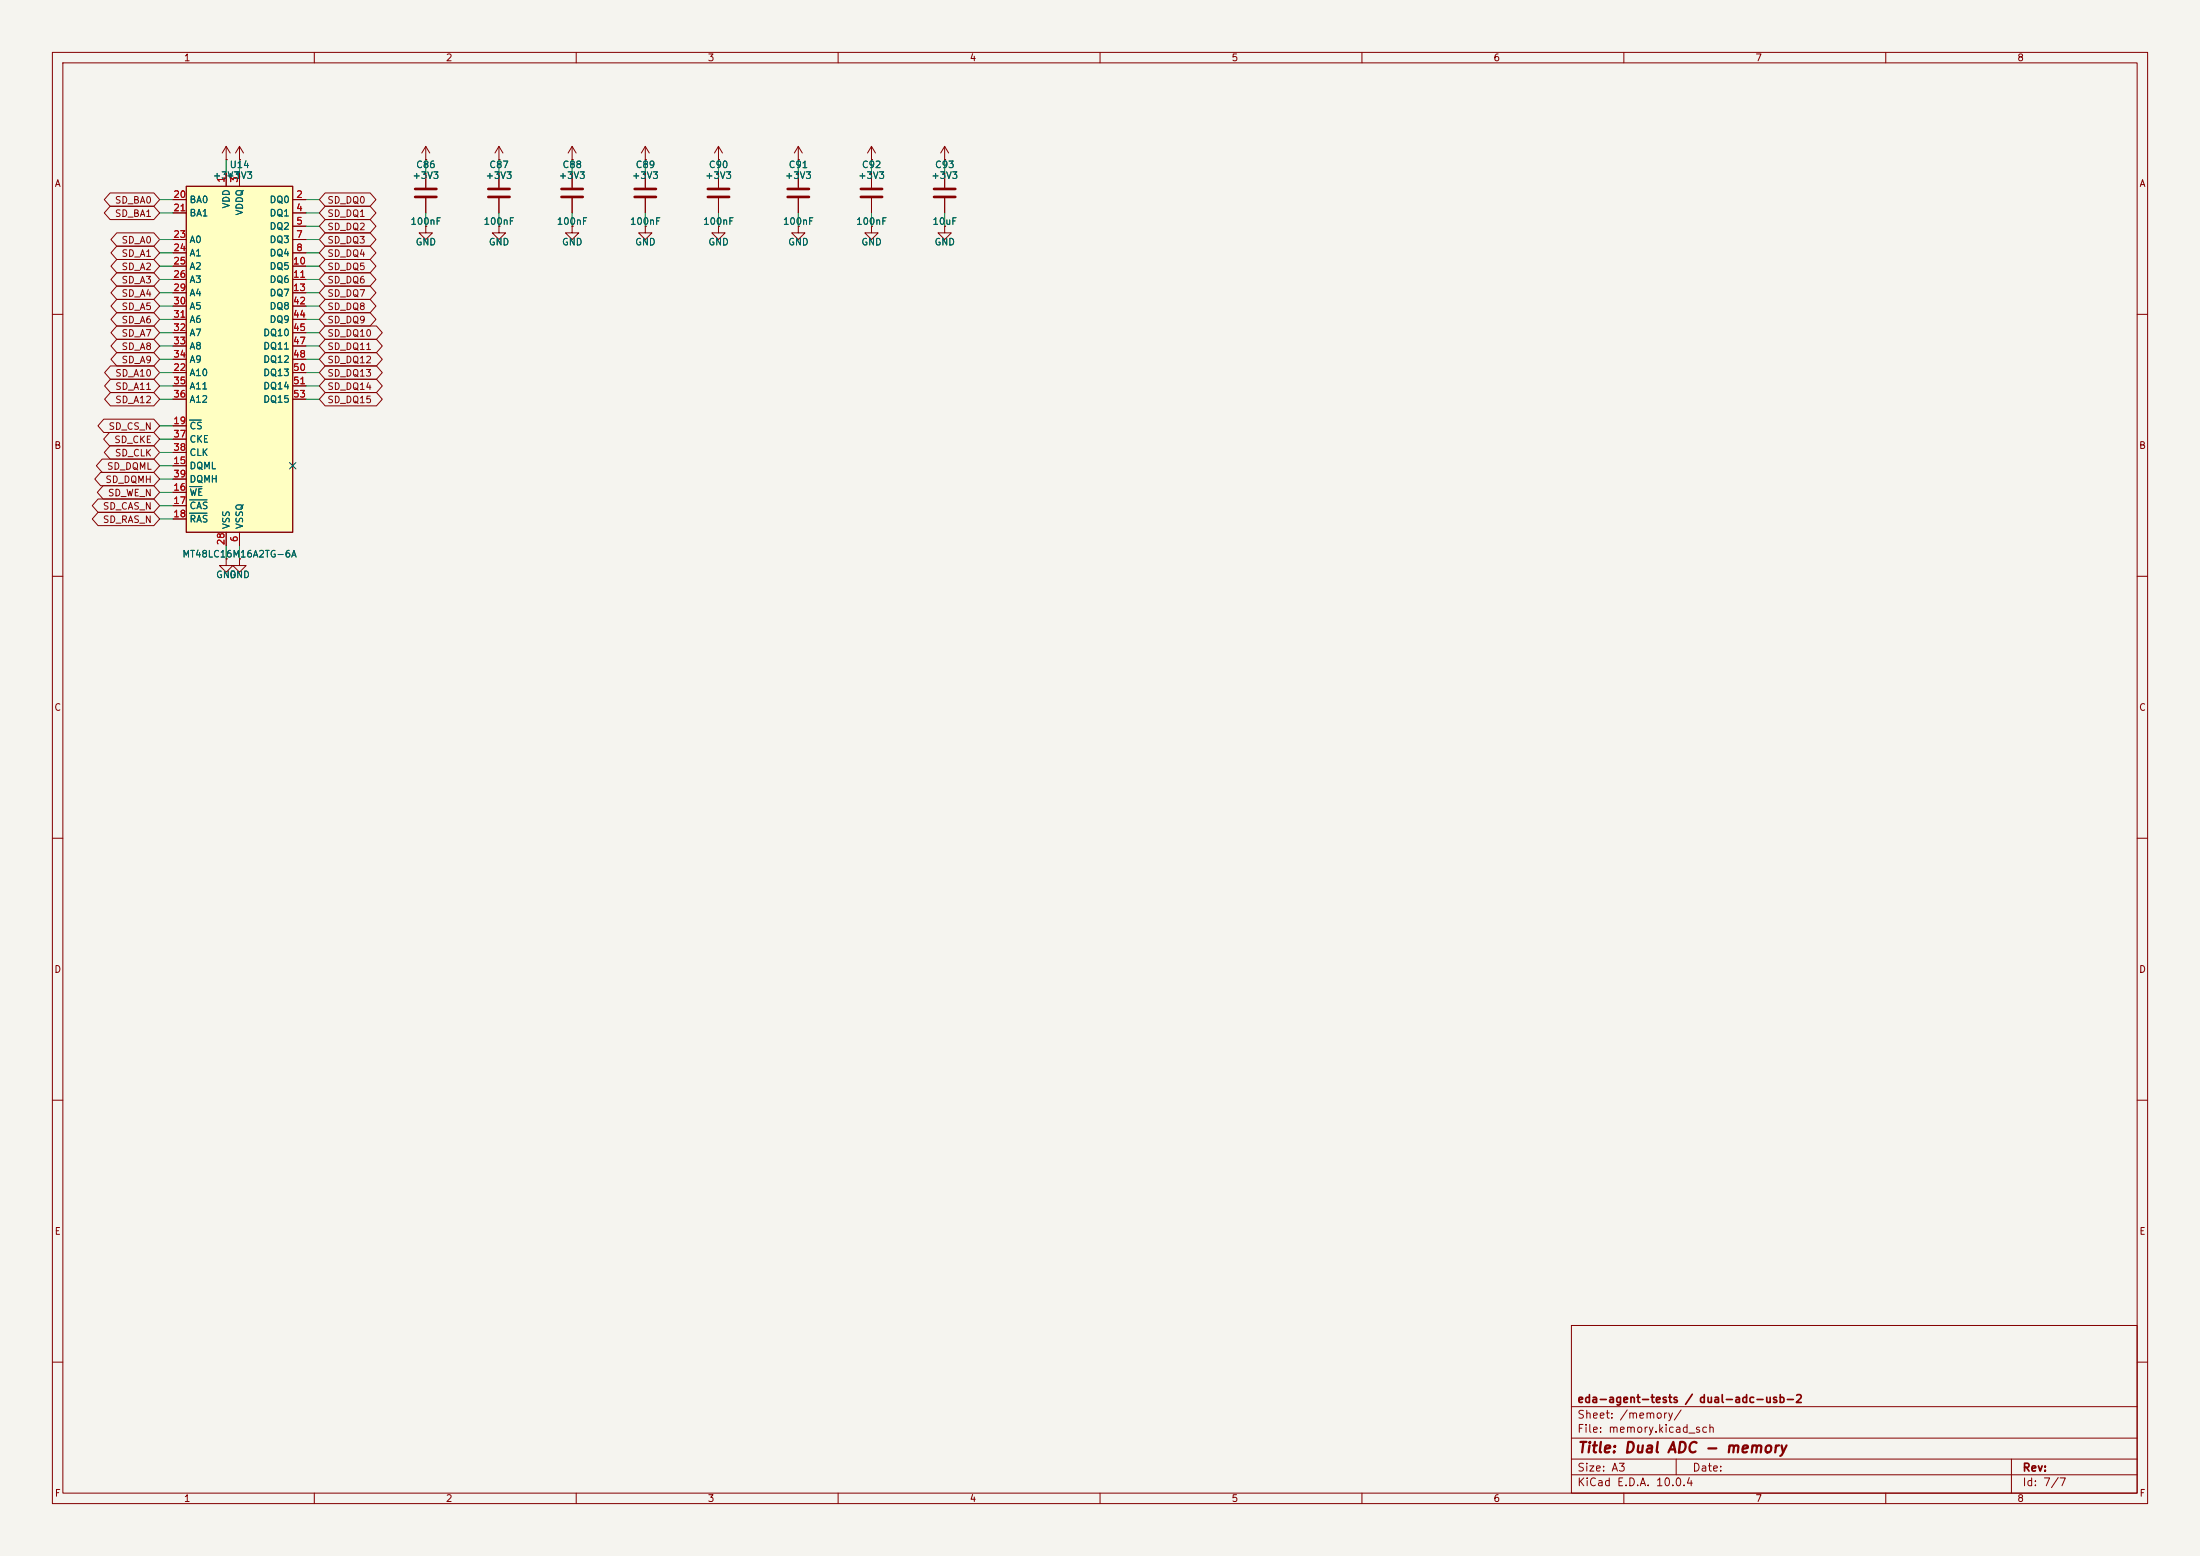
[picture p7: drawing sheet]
(kicad_sch
 (version 20250114)
 (generator "eeschema")
 (generator_version "9.0")
 (paper "A3")
 (title_block (title "Dual ADC - memory") (company "eda-agent-tests / dual-adc-usb-2"))
 (lib_symbols
  (symbol "Device:C"
   (pin_numbers (hide yes))
   (pin_names
    (offset 0.254)) (exclude_from_sim no) (in_bom yes) (on_board yes)
   (in_pos_files yes)
   (duplicate_pin_numbers_are_jumpers no)
   (property "Reference" "C" (at 0.635 2.54 0) (show_name no) (do_not_autoplace no) (effects (font (size 1.27 1.27)) (justify left)))
   (property "Value" "C" (at 0.635 -2.54 0) (show_name no) (do_not_autoplace no) (effects (font (size 1.27 1.27)) (justify left)))
   (property "Footprint" "" (at 0.9652 -3.81 0) (show_name no) (do_not_autoplace no) (hide yes) (effects (font (size 1.27 1.27))))
   (property "Datasheet" "" (at 0 0 0) (show_name no) (do_not_autoplace no) (hide yes) (effects (font (size 1.27 1.27))))
   (property "Description" "Unpolarized capacitor" (at 0 0 0) (show_name no) (do_not_autoplace no) (hide yes) (effects (font (size 1.27 1.27))))
   (symbol "C_0_1"
    (polyline (pts (xy -2.032 0.762) (xy 2.032 0.762)) (stroke (width 0.508) (type default)) (fill (type none)))
    (polyline (pts (xy -2.032 -0.762) (xy 2.032 -0.762)) (stroke (width 0.508) (type default)) (fill (type none))))
   (symbol "C_1_1"
    (pin passive line (at 0 3.81 270) (length 2.794) (name "" (effects (font (size 1.27 1.27)))) (number "1" (effects (font (size 1.27 1.27)))))
    (pin passive line (at 0 -3.81 90) (length 2.794) (name "" (effects (font (size 1.27 1.27)))) (number "2" (effects (font (size 1.27 1.27))))))
   (embedded_fonts no))
  (symbol "Memory_RAM:MT48LC16M16A2TG" (exclude_from_sim no) (in_bom yes) (on_board yes)
   (in_pos_files yes)
   (duplicate_pin_numbers_are_jumpers no)
   (property "Reference" "U" (at -8.89 34.29 0) (show_name no) (do_not_autoplace no) (effects (font (size 1.27 1.27))))
   (property "Value" "MT48LC16M16A2TG" (at 8.89 34.29 0) (show_name no) (do_not_autoplace no) (effects (font (size 1.27 1.27))))
   (property "Footprint" "Package_SO:TSOP-II-54_22.2x10.16mm_P0.8mm" (at 0 -35.56 0) (show_name no) (do_not_autoplace no) (hide yes) (effects (font (size 1.27 1.27)
    (italic yes))))
   (property "Datasheet" "https://www.micron.com/-/media/client/global/documents/products/data-sheet/dram/256mb_sdr.pdf" (at 0 -6.35 0) (show_name no) (do_not_autoplace no) (hide yes) (effects (font (size 1.27 1.27))))
   (property "Description" "256M – (16M x 16 bit) Synchronous DRAM (SDRAM), TSOP-II-54" (at 0 0 0) (show_name no) (do_not_autoplace no) (hide yes) (effects (font (size 1.27 1.27))))
   (symbol "MT48LC16M16A2TG_0_1"
    (rectangle (start -10.16 33.02) (end 10.16 -33.02) (stroke (width 0.254) (type default)) (fill (type background))))
   (symbol "MT48LC16M16A2TG_1_1"
    (pin power_in line (at -2.54 35.56 270) (length 2.54) (name "VDD" (effects (font (size 1.27 1.27)))) (number "1" (effects (font (size 1.27 1.27)))))
    (pin bidirectional line (at 12.7 30.48 180) (length 2.54) (name "DQ0" (effects (font (size 1.27 1.27)))) (number "2" (effects (font (size 1.27 1.27)))))
    (pin power_in line (at 0 35.56 270) (length 2.54) (name "VDDQ" (effects (font (size 1.27 1.27)))) (number "3" (effects (font (size 1.27 1.27)))))
    (pin bidirectional line (at 12.7 27.94 180) (length 2.54) (name "DQ1" (effects (font (size 1.27 1.27)))) (number "4" (effects (font (size 1.27 1.27)))))
    (pin bidirectional line (at 12.7 25.4 180) (length 2.54) (name "DQ2" (effects (font (size 1.27 1.27)))) (number "5" (effects (font (size 1.27 1.27)))))
    (pin power_in line (at 0 -35.56 90) (length 2.54) (name "VSSQ" (effects (font (size 1.27 1.27)))) (number "6" (effects (font (size 1.27 1.27)))))
    (pin bidirectional line (at 12.7 22.86 180) (length 2.54) (name "DQ3" (effects (font (size 1.27 1.27)))) (number "7" (effects (font (size 1.27 1.27)))))
    (pin bidirectional line (at 12.7 20.32 180) (length 2.54) (name "DQ4" (effects (font (size 1.27 1.27)))) (number "8" (effects (font (size 1.27 1.27)))))
    (pin passive line (at 0 35.56 270) (length 2.54) (hide yes) (name "VDDQ" (effects (font (size 1.27 1.27)))) (number "9" (effects (font (size 1.27 1.27)))))
    (pin bidirectional line (at 12.7 17.78 180) (length 2.54) (name "DQ5" (effects (font (size 1.27 1.27)))) (number "10" (effects (font (size 1.27 1.27)))))
    (pin bidirectional line (at 12.7 15.24 180) (length 2.54) (name "DQ6" (effects (font (size 1.27 1.27)))) (number "11" (effects (font (size 1.27 1.27)))))
    (pin passive line (at 0 -35.56 90) (length 2.54) (hide yes) (name "VSSQ" (effects (font (size 1.27 1.27)))) (number "12" (effects (font (size 1.27 1.27)))))
    (pin bidirectional line (at 12.7 12.7 180) (length 2.54) (name "DQ7" (effects (font (size 1.27 1.27)))) (number "13" (effects (font (size 1.27 1.27)))))
    (pin passive line (at -2.54 35.56 270) (length 2.54) (hide yes) (name "VDD" (effects (font (size 1.27 1.27)))) (number "14" (effects (font (size 1.27 1.27)))))
    (pin input line (at -12.7 -20.32 0) (length 2.54) (name "DQML" (effects (font (size 1.27 1.27)))) (number "15" (effects (font (size 1.27 1.27)))))
    (pin input line (at -12.7 -25.4 0) (length 2.54) (name "~{WE}" (effects (font (size 1.27 1.27)))) (number "16" (effects (font (size 1.27 1.27)))))
    (pin input line (at -12.7 -27.94 0) (length 2.54) (name "~{CAS}" (effects (font (size 1.27 1.27)))) (number "17" (effects (font (size 1.27 1.27)))))
    (pin input line (at -12.7 -30.48 0) (length 2.54) (name "~{RAS}" (effects (font (size 1.27 1.27)))) (number "18" (effects (font (size 1.27 1.27)))))
    (pin input line (at -12.7 -12.7 0) (length 2.54) (name "~{CS}" (effects (font (size 1.27 1.27)))) (number "19" (effects (font (size 1.27 1.27)))))
    (pin input line (at -12.7 30.48 0) (length 2.54) (name "BA0" (effects (font (size 1.27 1.27)))) (number "20" (effects (font (size 1.27 1.27)))))
    (pin input line (at -12.7 27.94 0) (length 2.54) (name "BA1" (effects (font (size 1.27 1.27)))) (number "21" (effects (font (size 1.27 1.27)))))
    (pin input line (at -12.7 -2.54 0) (length 2.54) (name "A10" (effects (font (size 1.27 1.27)))) (number "22" (effects (font (size 1.27 1.27)))))
    (pin input line (at -12.7 22.86 0) (length 2.54) (name "A0" (effects (font (size 1.27 1.27)))) (number "23" (effects (font (size 1.27 1.27)))))
    (pin input line (at -12.7 20.32 0) (length 2.54) (name "A1" (effects (font (size 1.27 1.27)))) (number "24" (effects (font (size 1.27 1.27)))))
    (pin input line (at -12.7 17.78 0) (length 2.54) (name "A2" (effects (font (size 1.27 1.27)))) (number "25" (effects (font (size 1.27 1.27)))))
    (pin input line (at -12.7 15.24 0) (length 2.54) (name "A3" (effects (font (size 1.27 1.27)))) (number "26" (effects (font (size 1.27 1.27)))))
    (pin passive line (at -2.54 35.56 270) (length 2.54) (hide yes) (name "VDD" (effects (font (size 1.27 1.27)))) (number "27" (effects (font (size 1.27 1.27)))))
    (pin power_in line (at -2.54 -35.56 90) (length 2.54) (name "VSS" (effects (font (size 1.27 1.27)))) (number "28" (effects (font (size 1.27 1.27)))))
    (pin input line (at -12.7 12.7 0) (length 2.54) (name "A4" (effects (font (size 1.27 1.27)))) (number "29" (effects (font (size 1.27 1.27)))))
    (pin input line (at -12.7 10.16 0) (length 2.54) (name "A5" (effects (font (size 1.27 1.27)))) (number "30" (effects (font (size 1.27 1.27)))))
    (pin input line (at -12.7 7.62 0) (length 2.54) (name "A6" (effects (font (size 1.27 1.27)))) (number "31" (effects (font (size 1.27 1.27)))))
    (pin input line (at -12.7 5.08 0) (length 2.54) (name "A7" (effects (font (size 1.27 1.27)))) (number "32" (effects (font (size 1.27 1.27)))))
    (pin input line (at -12.7 2.54 0) (length 2.54) (name "A8" (effects (font (size 1.27 1.27)))) (number "33" (effects (font (size 1.27 1.27)))))
    (pin input line (at -12.7 0 0) (length 2.54) (name "A9" (effects (font (size 1.27 1.27)))) (number "34" (effects (font (size 1.27 1.27)))))
    (pin input line (at -12.7 -5.08 0) (length 2.54) (name "A11" (effects (font (size 1.27 1.27)))) (number "35" (effects (font (size 1.27 1.27)))))
    (pin input line (at -12.7 -7.62 0) (length 2.54) (name "A12" (effects (font (size 1.27 1.27)))) (number "36" (effects (font (size 1.27 1.27)))))
    (pin input line (at -12.7 -15.24 0) (length 2.54) (name "CKE" (effects (font (size 1.27 1.27)))) (number "37" (effects (font (size 1.27 1.27)))))
    (pin input line (at -12.7 -17.78 0) (length 2.54) (name "CLK" (effects (font (size 1.27 1.27)))) (number "38" (effects (font (size 1.27 1.27)))))
    (pin input line (at -12.7 -22.86 0) (length 2.54) (name "DQMH" (effects (font (size 1.27 1.27)))) (number "39" (effects (font (size 1.27 1.27)))))
    (pin no_connect line (at 10.16 -20.32 180) (length 2.54) (hide yes) (name "NC" (effects (font (size 1.27 1.27)))) (number "40" (effects (font (size 1.27 1.27)))))
    (pin passive line (at -2.54 -35.56 90) (length 2.54) (hide yes) (name "VSS" (effects (font (size 1.27 1.27)))) (number "41" (effects (font (size 1.27 1.27)))))
    (pin bidirectional line (at 12.7 10.16 180) (length 2.54) (name "DQ8" (effects (font (size 1.27 1.27)))) (number "42" (effects (font (size 1.27 1.27)))))
    (pin passive line (at 0 35.56 270) (length 2.54) (hide yes) (name "VDDQ" (effects (font (size 1.27 1.27)))) (number "43" (effects (font (size 1.27 1.27)))))
    (pin bidirectional line (at 12.7 7.62 180) (length 2.54) (name "DQ9" (effects (font (size 1.27 1.27)))) (number "44" (effects (font (size 1.27 1.27)))))
    (pin bidirectional line (at 12.7 5.08 180) (length 2.54) (name "DQ10" (effects (font (size 1.27 1.27)))) (number "45" (effects (font (size 1.27 1.27)))))
    (pin passive line (at 0 -35.56 90) (length 2.54) (hide yes) (name "VSSQ" (effects (font (size 1.27 1.27)))) (number "46" (effects (font (size 1.27 1.27)))))
    (pin bidirectional line (at 12.7 2.54 180) (length 2.54) (name "DQ11" (effects (font (size 1.27 1.27)))) (number "47" (effects (font (size 1.27 1.27)))))
    (pin bidirectional line (at 12.7 0 180) (length 2.54) (name "DQ12" (effects (font (size 1.27 1.27)))) (number "48" (effects (font (size 1.27 1.27)))))
    (pin passive line (at 0 35.56 270) (length 2.54) (hide yes) (name "VDDQ" (effects (font (size 1.27 1.27)))) (number "49" (effects (font (size 1.27 1.27)))))
    (pin bidirectional line (at 12.7 -2.54 180) (length 2.54) (name "DQ13" (effects (font (size 1.27 1.27)))) (number "50" (effects (font (size 1.27 1.27)))))
    (pin bidirectional line (at 12.7 -5.08 180) (length 2.54) (name "DQ14" (effects (font (size 1.27 1.27)))) (number "51" (effects (font (size 1.27 1.27)))))
    (pin passive line (at 0 -35.56 90) (length 2.54) (hide yes) (name "VSSQ" (effects (font (size 1.27 1.27)))) (number "52" (effects (font (size 1.27 1.27)))))
    (pin bidirectional line (at 12.7 -7.62 180) (length 2.54) (name "DQ15" (effects (font (size 1.27 1.27)))) (number "53" (effects (font (size 1.27 1.27)))))
    (pin passive line (at -2.54 -35.56 90) (length 2.54) (hide yes) (name "VSS" (effects (font (size 1.27 1.27)))) (number "54" (effects (font (size 1.27 1.27))))))
   (embedded_fonts no))
  (symbol "power:GND"
   (power global)
   (pin_numbers (hide yes))
   (pin_names
    (offset 0) (hide yes)) (exclude_from_sim no) (in_bom yes) (on_board yes)
   (in_pos_files yes)
   (duplicate_pin_numbers_are_jumpers no)
   (property "Reference" "#PWR" (at 0 -6.35 0) (show_name no) (do_not_autoplace no) (hide yes) (effects (font (size 1.27 1.27))))
   (property "Value" "GND" (at 0 -3.81 0) (show_name no) (do_not_autoplace no) (effects (font (size 1.27 1.27))))
   (property "Footprint" "" (at 0 0 0) (show_name no) (do_not_autoplace no) (hide yes) (effects (font (size 1.27 1.27))))
   (property "Datasheet" "" (at 0 0 0) (show_name no) (do_not_autoplace no) (hide yes) (effects (font (size 1.27 1.27))))
   (property "Description" "Power symbol creates a global label with name \"GND\" , ground" (at 0 0 0) (show_name no) (do_not_autoplace no) (hide yes) (effects (font (size 1.27 1.27))))
   (symbol "GND_0_1"
    (polyline (pts (xy 0 0) (xy 0 -1.27) (xy 1.27 -1.27) (xy 0 -2.54) (xy -1.27 -1.27) (xy 0 -1.27)) (stroke (width 0) (type default)) (fill (type none))))
   (symbol "GND_1_1"
    (pin power_in line (at 0 0 270) (length 0) (name "" (effects (font (size 1.27 1.27)))) (number "1" (effects (font (size 1.27 1.27))))))
   (embedded_fonts no))
  (symbol "power:VCC"
   (power global)
   (pin_numbers (hide yes))
   (pin_names
    (offset 0) (hide yes)) (exclude_from_sim no) (in_bom yes) (on_board yes)
   (in_pos_files yes)
   (duplicate_pin_numbers_are_jumpers no)
   (property "Reference" "#PWR" (at 0 -3.81 0) (show_name no) (do_not_autoplace no) (hide yes) (effects (font (size 1.27 1.27))))
   (property "Value" "VCC" (at 0 3.556 0) (show_name no) (do_not_autoplace no) (effects (font (size 1.27 1.27))))
   (property "Footprint" "" (at 0 0 0) (show_name no) (do_not_autoplace no) (hide yes) (effects (font (size 1.27 1.27))))
   (property "Datasheet" "" (at 0 0 0) (show_name no) (do_not_autoplace no) (hide yes) (effects (font (size 1.27 1.27))))
   (property "Description" "Power symbol creates a global label with name \"VCC\"" (at 0 0 0) (show_name no) (do_not_autoplace no) (hide yes) (effects (font (size 1.27 1.27))))
   (symbol "VCC_0_1"
    (polyline (pts (xy -0.762 1.27) (xy 0 2.54)) (stroke (width 0) (type default)) (fill (type none)))
    (polyline (pts (xy 0 2.54) (xy 0.762 1.27)) (stroke (width 0) (type default)) (fill (type none)))
    (polyline (pts (xy 0 0) (xy 0 2.54)) (stroke (width 0) (type default)) (fill (type none))))
   (symbol "VCC_1_1"
    (pin power_in line (at 0 0 90) (length 0) (name "" (effects (font (size 1.27 1.27)))) (number "1" (effects (font (size 1.27 1.27))))))
   (embedded_fonts no)))
 (symbol (lib_id "Memory_RAM:MT48LC16M16A2TG") (at 45.72 68.58 0) (unit 1)
  (exclude_from_sim no) (in_bom yes) (on_board yes) (dnp no)
  (property "Reference" "U14" (at 45.72 31.42 0) (effects (font (size 1.27 1.27))))
  (property "Value" "MT48LC16M16A2TG-6A" (at 45.72 105.74 0) (effects (font (size 1.27 1.27))))
  (property "Footprint" "Package_SO:TSOP-II-54_22.2x10.16mm_P0.8mm" (at 45.72 68.58 0) (hide yes) (effects (font (size 1.27 1.27))))
  (property "Datasheet" "https://www.micron.com/-/media/client/global/documents/products/data-sheet/dram/256mb_sdr.pdf" (at 45.72 68.58 0) (hide yes) (effects (font (size 1.27 1.27))))
  (property "Description" "256M – (16M x 16 bit) Synchronous DRAM (SDRAM), TSOP-II-54" (at 45.72 68.58 0) (hide yes) (effects (font (size 1.27 1.27))))
  (property "MPN" "MT48LC16M16A2P-6A:G" (at 45.72 68.58 0) (hide yes) (effects (font (size 1.27 1.27))))
  (property "Manufacturer" "Micron" (at 45.72 68.58 0) (hide yes) (effects (font (size 1.27 1.27))))
  (pin "1")
  (pin "2")
  (pin "3")
  (pin "4")
  (pin "5")
  (pin "6")
  (pin "7")
  (pin "8")
  (pin "9")
  (pin "10")
  (pin "11")
  (pin "12")
  (pin "13")
  (pin "14")
  (pin "15")
  (pin "16")
  (pin "17")
  (pin "18")
  (pin "19")
  (pin "20")
  (pin "21")
  (pin "22")
  (pin "23")
  (pin "24")
  (pin "25")
  (pin "26")
  (pin "27")
  (pin "28")
  (pin "29")
  (pin "30")
  (pin "31")
  (pin "32")
  (pin "33")
  (pin "34")
  (pin "35")
  (pin "36")
  (pin "37")
  (pin "38")
  (pin "39")
  (pin "40")
  (pin "41")
  (pin "42")
  (pin "43")
  (pin "44")
  (pin "45")
  (pin "46")
  (pin "47")
  (pin "48")
  (pin "49")
  (pin "50")
  (pin "51")
  (pin "52")
  (pin "53")
  (pin "54"))
 (wire (pts (xy 43.18 33.02) (xy 43.18 30.48)) (stroke (width 0) (type default)))
 (symbol (lib_id "power:VCC") (at 43.18 30.48 0) (unit 1)
  (exclude_from_sim no) (in_bom yes) (on_board yes) (dnp no)
  (property "Reference" "#PWR0249" (at 43.18 27.48 0) (hide yes) (effects (font (size 1.27 1.27))))
  (property "Value" "+3V3" (at 43.18 33.48 0) (effects (font (size 1.27 1.27))))
  (pin "1"))
 (wire (pts (xy 58.42 38.1) (xy 60.96 38.1)) (stroke (width 0) (type default)))
 (global_label "SD_DQ0" (shape bidirectional) (at 60.96 38.1 0) (fields_autoplaced yes) (effects (font (size 1.27 1.27)) (justify left)))
 (wire (pts (xy 45.72 33.02) (xy 45.72 30.48)) (stroke (width 0) (type default)))
 (symbol (lib_id "power:VCC") (at 45.72 30.48 0) (unit 1)
  (exclude_from_sim no) (in_bom yes) (on_board yes) (dnp no)
  (property "Reference" "#PWR0250" (at 45.72 27.48 0) (hide yes) (effects (font (size 1.27 1.27))))
  (property "Value" "+3V3" (at 45.72 33.48 0) (effects (font (size 1.27 1.27))))
  (pin "1"))
 (wire (pts (xy 58.42 40.64) (xy 60.96 40.64)) (stroke (width 0) (type default)))
 (global_label "SD_DQ1" (shape bidirectional) (at 60.96 40.64 0) (fields_autoplaced yes) (effects (font (size 1.27 1.27)) (justify left)))
 (wire (pts (xy 58.42 43.18) (xy 60.96 43.18)) (stroke (width 0) (type default)))
 (global_label "SD_DQ2" (shape bidirectional) (at 60.96 43.18 0) (fields_autoplaced yes) (effects (font (size 1.27 1.27)) (justify left)))
 (wire (pts (xy 45.72 104.14) (xy 45.72 106.68)) (stroke (width 0) (type default)))
 (symbol (lib_id "power:GND") (at 45.72 106.68 0) (unit 1)
  (exclude_from_sim no) (in_bom yes) (on_board yes) (dnp no)
  (property "Reference" "#PWR0251" (at 45.72 103.68 0) (hide yes) (effects (font (size 1.27 1.27))))
  (property "Value" "GND" (at 45.72 109.68 0) (effects (font (size 1.27 1.27))))
  (pin "1"))
 (wire (pts (xy 58.42 45.72) (xy 60.96 45.72)) (stroke (width 0) (type default)))
 (global_label "SD_DQ3" (shape bidirectional) (at 60.96 45.72 0) (fields_autoplaced yes) (effects (font (size 1.27 1.27)) (justify left)))
 (wire (pts (xy 58.42 48.26) (xy 60.96 48.26)) (stroke (width 0) (type default)))
 (global_label "SD_DQ4" (shape bidirectional) (at 60.96 48.26 0) (fields_autoplaced yes) (effects (font (size 1.27 1.27)) (justify left)))
 (wire (pts (xy 58.42 50.8) (xy 60.96 50.8)) (stroke (width 0) (type default)))
 (global_label "SD_DQ5" (shape bidirectional) (at 60.96 50.8 0) (fields_autoplaced yes) (effects (font (size 1.27 1.27)) (justify left)))
 (wire (pts (xy 58.42 53.34) (xy 60.96 53.34)) (stroke (width 0) (type default)))
 (global_label "SD_DQ6" (shape bidirectional) (at 60.96 53.34 0) (fields_autoplaced yes) (effects (font (size 1.27 1.27)) (justify left)))
 (wire (pts (xy 58.42 55.88) (xy 60.96 55.88)) (stroke (width 0) (type default)))
 (global_label "SD_DQ7" (shape bidirectional) (at 60.96 55.88 0) (fields_autoplaced yes) (effects (font (size 1.27 1.27)) (justify left)))
 (wire (pts (xy 33.02 88.9) (xy 30.48 88.9)) (stroke (width 0) (type default)))
 (global_label "SD_DQML" (shape bidirectional) (at 30.48 88.9 180) (fields_autoplaced yes) (effects (font (size 1.27 1.27)) (justify right)))
 (wire (pts (xy 33.02 93.98) (xy 30.48 93.98)) (stroke (width 0) (type default)))
 (global_label "SD_WE_N" (shape bidirectional) (at 30.48 93.98 180) (fields_autoplaced yes) (effects (font (size 1.27 1.27)) (justify right)))
 (wire (pts (xy 33.02 96.52) (xy 30.48 96.52)) (stroke (width 0) (type default)))
 (global_label "SD_CAS_N" (shape bidirectional) (at 30.48 96.52 180) (fields_autoplaced yes) (effects (font (size 1.27 1.27)) (justify right)))
 (wire (pts (xy 33.02 99.06) (xy 30.48 99.06)) (stroke (width 0) (type default)))
 (global_label "SD_RAS_N" (shape bidirectional) (at 30.48 99.06 180) (fields_autoplaced yes) (effects (font (size 1.27 1.27)) (justify right)))
 (wire (pts (xy 33.02 81.28) (xy 30.48 81.28)) (stroke (width 0) (type default)))
 (global_label "SD_CS_N" (shape bidirectional) (at 30.48 81.28 180) (fields_autoplaced yes) (effects (font (size 1.27 1.27)) (justify right)))
 (wire (pts (xy 33.02 38.1) (xy 30.48 38.1)) (stroke (width 0) (type default)))
 (global_label "SD_BA0" (shape bidirectional) (at 30.48 38.1 180) (fields_autoplaced yes) (effects (font (size 1.27 1.27)) (justify right)))
 (wire (pts (xy 33.02 40.64) (xy 30.48 40.64)) (stroke (width 0) (type default)))
 (global_label "SD_BA1" (shape bidirectional) (at 30.48 40.64 180) (fields_autoplaced yes) (effects (font (size 1.27 1.27)) (justify right)))
 (wire (pts (xy 33.02 71.12) (xy 30.48 71.12)) (stroke (width 0) (type default)))
 (global_label "SD_A10" (shape bidirectional) (at 30.48 71.12 180) (fields_autoplaced yes) (effects (font (size 1.27 1.27)) (justify right)))
 (wire (pts (xy 33.02 45.72) (xy 30.48 45.72)) (stroke (width 0) (type default)))
 (global_label "SD_A0" (shape bidirectional) (at 30.48 45.72 180) (fields_autoplaced yes) (effects (font (size 1.27 1.27)) (justify right)))
 (wire (pts (xy 33.02 48.26) (xy 30.48 48.26)) (stroke (width 0) (type default)))
 (global_label "SD_A1" (shape bidirectional) (at 30.48 48.26 180) (fields_autoplaced yes) (effects (font (size 1.27 1.27)) (justify right)))
 (wire (pts (xy 33.02 50.8) (xy 30.48 50.8)) (stroke (width 0) (type default)))
 (global_label "SD_A2" (shape bidirectional) (at 30.48 50.8 180) (fields_autoplaced yes) (effects (font (size 1.27 1.27)) (justify right)))
 (wire (pts (xy 33.02 53.34) (xy 30.48 53.34)) (stroke (width 0) (type default)))
 (global_label "SD_A3" (shape bidirectional) (at 30.48 53.34 180) (fields_autoplaced yes) (effects (font (size 1.27 1.27)) (justify right)))
 (wire (pts (xy 43.18 104.14) (xy 43.18 106.68)) (stroke (width 0) (type default)))
 (symbol (lib_id "power:GND") (at 43.18 106.68 0) (unit 1)
  (exclude_from_sim no) (in_bom yes) (on_board yes) (dnp no)
  (property "Reference" "#PWR0252" (at 43.18 103.68 0) (hide yes) (effects (font (size 1.27 1.27))))
  (property "Value" "GND" (at 43.18 109.68 0) (effects (font (size 1.27 1.27))))
  (pin "1"))
 (wire (pts (xy 33.02 55.88) (xy 30.48 55.88)) (stroke (width 0) (type default)))
 (global_label "SD_A4" (shape bidirectional) (at 30.48 55.88 180) (fields_autoplaced yes) (effects (font (size 1.27 1.27)) (justify right)))
 (wire (pts (xy 33.02 58.42) (xy 30.48 58.42)) (stroke (width 0) (type default)))
 (global_label "SD_A5" (shape bidirectional) (at 30.48 58.42 180) (fields_autoplaced yes) (effects (font (size 1.27 1.27)) (justify right)))
 (wire (pts (xy 33.02 60.96) (xy 30.48 60.96)) (stroke (width 0) (type default)))
 (global_label "SD_A6" (shape bidirectional) (at 30.48 60.96 180) (fields_autoplaced yes) (effects (font (size 1.27 1.27)) (justify right)))
 (wire (pts (xy 33.02 63.5) (xy 30.48 63.5)) (stroke (width 0) (type default)))
 (global_label "SD_A7" (shape bidirectional) (at 30.48 63.5 180) (fields_autoplaced yes) (effects (font (size 1.27 1.27)) (justify right)))
 (wire (pts (xy 33.02 66.04) (xy 30.48 66.04)) (stroke (width 0) (type default)))
 (global_label "SD_A8" (shape bidirectional) (at 30.48 66.04 180) (fields_autoplaced yes) (effects (font (size 1.27 1.27)) (justify right)))
 (wire (pts (xy 33.02 68.58) (xy 30.48 68.58)) (stroke (width 0) (type default)))
 (global_label "SD_A9" (shape bidirectional) (at 30.48 68.58 180) (fields_autoplaced yes) (effects (font (size 1.27 1.27)) (justify right)))
 (wire (pts (xy 33.02 73.66) (xy 30.48 73.66)) (stroke (width 0) (type default)))
 (global_label "SD_A11" (shape bidirectional) (at 30.48 73.66 180) (fields_autoplaced yes) (effects (font (size 1.27 1.27)) (justify right)))
 (wire (pts (xy 33.02 76.2) (xy 30.48 76.2)) (stroke (width 0) (type default)))
 (global_label "SD_A12" (shape bidirectional) (at 30.48 76.2 180) (fields_autoplaced yes) (effects (font (size 1.27 1.27)) (justify right)))
 (wire (pts (xy 33.02 83.82) (xy 30.48 83.82)) (stroke (width 0) (type default)))
 (global_label "SD_CKE" (shape bidirectional) (at 30.48 83.82 180) (fields_autoplaced yes) (effects (font (size 1.27 1.27)) (justify right)))
 (wire (pts (xy 33.02 86.36) (xy 30.48 86.36)) (stroke (width 0) (type default)))
 (global_label "SD_CLK" (shape bidirectional) (at 30.48 86.36 180) (fields_autoplaced yes) (effects (font (size 1.27 1.27)) (justify right)))
 (wire (pts (xy 33.02 91.44) (xy 30.48 91.44)) (stroke (width 0) (type default)))
 (global_label "SD_DQMH" (shape bidirectional) (at 30.48 91.44 180) (fields_autoplaced yes) (effects (font (size 1.27 1.27)) (justify right)))
 (no_connect (at 55.88 88.9))
 (wire (pts (xy 58.42 58.42) (xy 60.96 58.42)) (stroke (width 0) (type default)))
 (global_label "SD_DQ8" (shape bidirectional) (at 60.96 58.42 0) (fields_autoplaced yes) (effects (font (size 1.27 1.27)) (justify left)))
 (wire (pts (xy 58.42 60.96) (xy 60.96 60.96)) (stroke (width 0) (type default)))
 (global_label "SD_DQ9" (shape bidirectional) (at 60.96 60.96 0) (fields_autoplaced yes) (effects (font (size 1.27 1.27)) (justify left)))
 (wire (pts (xy 58.42 63.5) (xy 60.96 63.5)) (stroke (width 0) (type default)))
 (global_label "SD_DQ10" (shape bidirectional) (at 60.96 63.5 0) (fields_autoplaced yes) (effects (font (size 1.27 1.27)) (justify left)))
 (wire (pts (xy 58.42 66.04) (xy 60.96 66.04)) (stroke (width 0) (type default)))
 (global_label "SD_DQ11" (shape bidirectional) (at 60.96 66.04 0) (fields_autoplaced yes) (effects (font (size 1.27 1.27)) (justify left)))
 (wire (pts (xy 58.42 68.58) (xy 60.96 68.58)) (stroke (width 0) (type default)))
 (global_label "SD_DQ12" (shape bidirectional) (at 60.96 68.58 0) (fields_autoplaced yes) (effects (font (size 1.27 1.27)) (justify left)))
 (wire (pts (xy 58.42 71.12) (xy 60.96 71.12)) (stroke (width 0) (type default)))
 (global_label "SD_DQ13" (shape bidirectional) (at 60.96 71.12 0) (fields_autoplaced yes) (effects (font (size 1.27 1.27)) (justify left)))
 (wire (pts (xy 58.42 73.66) (xy 60.96 73.66)) (stroke (width 0) (type default)))
 (global_label "SD_DQ14" (shape bidirectional) (at 60.96 73.66 0) (fields_autoplaced yes) (effects (font (size 1.27 1.27)) (justify left)))
 (wire (pts (xy 58.42 76.2) (xy 60.96 76.2)) (stroke (width 0) (type default)))
 (global_label "SD_DQ15" (shape bidirectional) (at 60.96 76.2 0) (fields_autoplaced yes) (effects (font (size 1.27 1.27)) (justify left)))
 (symbol (lib_id "Device:C") (at 81.28 36.83 0) (unit 1)
  (exclude_from_sim no) (in_bom yes) (on_board yes) (dnp no)
  (property "Reference" "C86" (at 81.28 31.42 0) (effects (font (size 1.27 1.27))))
  (property "Value" "100nF" (at 81.28 42.24 0) (effects (font (size 1.27 1.27))))
  (property "Footprint" "Capacitor_SMD:C_0603_1608Metric" (at 81.28 36.83 0) (hide yes) (effects (font (size 1.27 1.27))))
  (property "Datasheet" "" (at 81.28 36.83 0) (hide yes) (effects (font (size 1.27 1.27))))
  (property "Description" "Unpolarized capacitor" (at 81.28 36.83 0) (hide yes) (effects (font (size 1.27 1.27))))
  (pin "1")
  (pin "2"))
 (wire (pts (xy 81.28 33.02) (xy 81.28 30.48)) (stroke (width 0) (type default)))
 (symbol (lib_id "power:VCC") (at 81.28 30.48 0) (unit 1)
  (exclude_from_sim no) (in_bom yes) (on_board yes) (dnp no)
  (property "Reference" "#PWR0253" (at 81.28 27.48 0) (hide yes) (effects (font (size 1.27 1.27))))
  (property "Value" "+3V3" (at 81.28 33.48 0) (effects (font (size 1.27 1.27))))
  (pin "1"))
 (wire (pts (xy 81.28 40.64) (xy 81.28 43.18)) (stroke (width 0) (type default)))
 (symbol (lib_id "power:GND") (at 81.28 43.18 0) (unit 1)
  (exclude_from_sim no) (in_bom yes) (on_board yes) (dnp no)
  (property "Reference" "#PWR0254" (at 81.28 40.18 0) (hide yes) (effects (font (size 1.27 1.27))))
  (property "Value" "GND" (at 81.28 46.18 0) (effects (font (size 1.27 1.27))))
  (pin "1"))
 (symbol (lib_id "Device:C") (at 95.25 36.83 0) (unit 1)
  (exclude_from_sim no) (in_bom yes) (on_board yes) (dnp no)
  (property "Reference" "C87" (at 95.25 31.42 0) (effects (font (size 1.27 1.27))))
  (property "Value" "100nF" (at 95.25 42.24 0) (effects (font (size 1.27 1.27))))
  (property "Footprint" "Capacitor_SMD:C_0603_1608Metric" (at 95.25 36.83 0) (hide yes) (effects (font (size 1.27 1.27))))
  (property "Datasheet" "" (at 95.25 36.83 0) (hide yes) (effects (font (size 1.27 1.27))))
  (property "Description" "Unpolarized capacitor" (at 95.25 36.83 0) (hide yes) (effects (font (size 1.27 1.27))))
  (pin "1")
  (pin "2"))
 (wire (pts (xy 95.25 33.02) (xy 95.25 30.48)) (stroke (width 0) (type default)))
 (symbol (lib_id "power:VCC") (at 95.25 30.48 0) (unit 1)
  (exclude_from_sim no) (in_bom yes) (on_board yes) (dnp no)
  (property "Reference" "#PWR0255" (at 95.25 27.48 0) (hide yes) (effects (font (size 1.27 1.27))))
  (property "Value" "+3V3" (at 95.25 33.48 0) (effects (font (size 1.27 1.27))))
  (pin "1"))
 (wire (pts (xy 95.25 40.64) (xy 95.25 43.18)) (stroke (width 0) (type default)))
 (symbol (lib_id "power:GND") (at 95.25 43.18 0) (unit 1)
  (exclude_from_sim no) (in_bom yes) (on_board yes) (dnp no)
  (property "Reference" "#PWR0256" (at 95.25 40.18 0) (hide yes) (effects (font (size 1.27 1.27))))
  (property "Value" "GND" (at 95.25 46.18 0) (effects (font (size 1.27 1.27))))
  (pin "1"))
 (symbol (lib_id "Device:C") (at 109.22 36.83 0) (unit 1)
  (exclude_from_sim no) (in_bom yes) (on_board yes) (dnp no)
  (property "Reference" "C88" (at 109.22 31.42 0) (effects (font (size 1.27 1.27))))
  (property "Value" "100nF" (at 109.22 42.24 0) (effects (font (size 1.27 1.27))))
  (property "Footprint" "Capacitor_SMD:C_0603_1608Metric" (at 109.22 36.83 0) (hide yes) (effects (font (size 1.27 1.27))))
  (property "Datasheet" "" (at 109.22 36.83 0) (hide yes) (effects (font (size 1.27 1.27))))
  (property "Description" "Unpolarized capacitor" (at 109.22 36.83 0) (hide yes) (effects (font (size 1.27 1.27))))
  (pin "1")
  (pin "2"))
 (wire (pts (xy 109.22 33.02) (xy 109.22 30.48)) (stroke (width 0) (type default)))
 (symbol (lib_id "power:VCC") (at 109.22 30.48 0) (unit 1)
  (exclude_from_sim no) (in_bom yes) (on_board yes) (dnp no)
  (property "Reference" "#PWR0257" (at 109.22 27.48 0) (hide yes) (effects (font (size 1.27 1.27))))
  (property "Value" "+3V3" (at 109.22 33.48 0) (effects (font (size 1.27 1.27))))
  (pin "1"))
 (wire (pts (xy 109.22 40.64) (xy 109.22 43.18)) (stroke (width 0) (type default)))
 (symbol (lib_id "power:GND") (at 109.22 43.18 0) (unit 1)
  (exclude_from_sim no) (in_bom yes) (on_board yes) (dnp no)
  (property "Reference" "#PWR0258" (at 109.22 40.18 0) (hide yes) (effects (font (size 1.27 1.27))))
  (property "Value" "GND" (at 109.22 46.18 0) (effects (font (size 1.27 1.27))))
  (pin "1"))
 (symbol (lib_id "Device:C") (at 123.19 36.83 0) (unit 1)
  (exclude_from_sim no) (in_bom yes) (on_board yes) (dnp no)
  (property "Reference" "C89" (at 123.19 31.42 0) (effects (font (size 1.27 1.27))))
  (property "Value" "100nF" (at 123.19 42.24 0) (effects (font (size 1.27 1.27))))
  (property "Footprint" "Capacitor_SMD:C_0603_1608Metric" (at 123.19 36.83 0) (hide yes) (effects (font (size 1.27 1.27))))
  (property "Datasheet" "" (at 123.19 36.83 0) (hide yes) (effects (font (size 1.27 1.27))))
  (property "Description" "Unpolarized capacitor" (at 123.19 36.83 0) (hide yes) (effects (font (size 1.27 1.27))))
  (pin "1")
  (pin "2"))
 (wire (pts (xy 123.19 33.02) (xy 123.19 30.48)) (stroke (width 0) (type default)))
 (symbol (lib_id "power:VCC") (at 123.19 30.48 0) (unit 1)
  (exclude_from_sim no) (in_bom yes) (on_board yes) (dnp no)
  (property "Reference" "#PWR0259" (at 123.19 27.48 0) (hide yes) (effects (font (size 1.27 1.27))))
  (property "Value" "+3V3" (at 123.19 33.48 0) (effects (font (size 1.27 1.27))))
  (pin "1"))
 (wire (pts (xy 123.19 40.64) (xy 123.19 43.18)) (stroke (width 0) (type default)))
 (symbol (lib_id "power:GND") (at 123.19 43.18 0) (unit 1)
  (exclude_from_sim no) (in_bom yes) (on_board yes) (dnp no)
  (property "Reference" "#PWR0260" (at 123.19 40.18 0) (hide yes) (effects (font (size 1.27 1.27))))
  (property "Value" "GND" (at 123.19 46.18 0) (effects (font (size 1.27 1.27))))
  (pin "1"))
 (symbol (lib_id "Device:C") (at 137.16 36.83 0) (unit 1)
  (exclude_from_sim no) (in_bom yes) (on_board yes) (dnp no)
  (property "Reference" "C90" (at 137.16 31.42 0) (effects (font (size 1.27 1.27))))
  (property "Value" "100nF" (at 137.16 42.24 0) (effects (font (size 1.27 1.27))))
  (property "Footprint" "Capacitor_SMD:C_0603_1608Metric" (at 137.16 36.83 0) (hide yes) (effects (font (size 1.27 1.27))))
  (property "Datasheet" "" (at 137.16 36.83 0) (hide yes) (effects (font (size 1.27 1.27))))
  (property "Description" "Unpolarized capacitor" (at 137.16 36.83 0) (hide yes) (effects (font (size 1.27 1.27))))
  (pin "1")
  (pin "2"))
 (wire (pts (xy 137.16 33.02) (xy 137.16 30.48)) (stroke (width 0) (type default)))
 (symbol (lib_id "power:VCC") (at 137.16 30.48 0) (unit 1)
  (exclude_from_sim no) (in_bom yes) (on_board yes) (dnp no)
  (property "Reference" "#PWR0261" (at 137.16 27.48 0) (hide yes) (effects (font (size 1.27 1.27))))
  (property "Value" "+3V3" (at 137.16 33.48 0) (effects (font (size 1.27 1.27))))
  (pin "1"))
 (wire (pts (xy 137.16 40.64) (xy 137.16 43.18)) (stroke (width 0) (type default)))
 (symbol (lib_id "power:GND") (at 137.16 43.18 0) (unit 1)
  (exclude_from_sim no) (in_bom yes) (on_board yes) (dnp no)
  (property "Reference" "#PWR0262" (at 137.16 40.18 0) (hide yes) (effects (font (size 1.27 1.27))))
  (property "Value" "GND" (at 137.16 46.18 0) (effects (font (size 1.27 1.27))))
  (pin "1"))
 (symbol (lib_id "Device:C") (at 152.4 36.83 0) (unit 1)
  (exclude_from_sim no) (in_bom yes) (on_board yes) (dnp no)
  (property "Reference" "C91" (at 152.4 31.42 0) (effects (font (size 1.27 1.27))))
  (property "Value" "100nF" (at 152.4 42.24 0) (effects (font (size 1.27 1.27))))
  (property "Footprint" "Capacitor_SMD:C_0603_1608Metric" (at 152.4 36.83 0) (hide yes) (effects (font (size 1.27 1.27))))
  (property "Datasheet" "" (at 152.4 36.83 0) (hide yes) (effects (font (size 1.27 1.27))))
  (property "Description" "Unpolarized capacitor" (at 152.4 36.83 0) (hide yes) (effects (font (size 1.27 1.27))))
  (pin "1")
  (pin "2"))
 (wire (pts (xy 152.4 33.02) (xy 152.4 30.48)) (stroke (width 0) (type default)))
 (symbol (lib_id "power:VCC") (at 152.4 30.48 0) (unit 1)
  (exclude_from_sim no) (in_bom yes) (on_board yes) (dnp no)
  (property "Reference" "#PWR0263" (at 152.4 27.48 0) (hide yes) (effects (font (size 1.27 1.27))))
  (property "Value" "+3V3" (at 152.4 33.48 0) (effects (font (size 1.27 1.27))))
  (pin "1"))
 (wire (pts (xy 152.4 40.64) (xy 152.4 43.18)) (stroke (width 0) (type default)))
 (symbol (lib_id "power:GND") (at 152.4 43.18 0) (unit 1)
  (exclude_from_sim no) (in_bom yes) (on_board yes) (dnp no)
  (property "Reference" "#PWR0264" (at 152.4 40.18 0) (hide yes) (effects (font (size 1.27 1.27))))
  (property "Value" "GND" (at 152.4 46.18 0) (effects (font (size 1.27 1.27))))
  (pin "1"))
 (symbol (lib_id "Device:C") (at 166.37 36.83 0) (unit 1)
  (exclude_from_sim no) (in_bom yes) (on_board yes) (dnp no)
  (property "Reference" "C92" (at 166.37 31.42 0) (effects (font (size 1.27 1.27))))
  (property "Value" "100nF" (at 166.37 42.24 0) (effects (font (size 1.27 1.27))))
  (property "Footprint" "Capacitor_SMD:C_0603_1608Metric" (at 166.37 36.83 0) (hide yes) (effects (font (size 1.27 1.27))))
  (property "Datasheet" "" (at 166.37 36.83 0) (hide yes) (effects (font (size 1.27 1.27))))
  (property "Description" "Unpolarized capacitor" (at 166.37 36.83 0) (hide yes) (effects (font (size 1.27 1.27))))
  (pin "1")
  (pin "2"))
 (wire (pts (xy 166.37 33.02) (xy 166.37 30.48)) (stroke (width 0) (type default)))
 (symbol (lib_id "power:VCC") (at 166.37 30.48 0) (unit 1)
  (exclude_from_sim no) (in_bom yes) (on_board yes) (dnp no)
  (property "Reference" "#PWR0265" (at 166.37 27.48 0) (hide yes) (effects (font (size 1.27 1.27))))
  (property "Value" "+3V3" (at 166.37 33.48 0) (effects (font (size 1.27 1.27))))
  (pin "1"))
 (wire (pts (xy 166.37 40.64) (xy 166.37 43.18)) (stroke (width 0) (type default)))
 (symbol (lib_id "power:GND") (at 166.37 43.18 0) (unit 1)
  (exclude_from_sim no) (in_bom yes) (on_board yes) (dnp no)
  (property "Reference" "#PWR0266" (at 166.37 40.18 0) (hide yes) (effects (font (size 1.27 1.27))))
  (property "Value" "GND" (at 166.37 46.18 0) (effects (font (size 1.27 1.27))))
  (pin "1"))
 (symbol (lib_id "Device:C") (at 180.34 36.83 0) (unit 1)
  (exclude_from_sim no) (in_bom yes) (on_board yes) (dnp no)
  (property "Reference" "C93" (at 180.34 31.42 0) (effects (font (size 1.27 1.27))))
  (property "Value" "10uF" (at 180.34 42.24 0) (effects (font (size 1.27 1.27))))
  (property "Footprint" "Capacitor_SMD:C_0805_2012Metric" (at 180.34 36.83 0) (hide yes) (effects (font (size 1.27 1.27))))
  (property "Datasheet" "" (at 180.34 36.83 0) (hide yes) (effects (font (size 1.27 1.27))))
  (property "Description" "Unpolarized capacitor" (at 180.34 36.83 0) (hide yes) (effects (font (size 1.27 1.27))))
  (pin "1")
  (pin "2"))
 (wire (pts (xy 180.34 33.02) (xy 180.34 30.48)) (stroke (width 0) (type default)))
 (symbol (lib_id "power:VCC") (at 180.34 30.48 0) (unit 1)
  (exclude_from_sim no) (in_bom yes) (on_board yes) (dnp no)
  (property "Reference" "#PWR0267" (at 180.34 27.48 0) (hide yes) (effects (font (size 1.27 1.27))))
  (property "Value" "+3V3" (at 180.34 33.48 0) (effects (font (size 1.27 1.27))))
  (pin "1"))
 (wire (pts (xy 180.34 40.64) (xy 180.34 43.18)) (stroke (width 0) (type default)))
 (symbol (lib_id "power:GND") (at 180.34 43.18 0) (unit 1)
  (exclude_from_sim no) (in_bom yes) (on_board yes) (dnp no)
  (property "Reference" "#PWR0268" (at 180.34 40.18 0) (hide yes) (effects (font (size 1.27 1.27))))
  (property "Value" "GND" (at 180.34 46.18 0) (effects (font (size 1.27 1.27))))
  (pin "1"))
 (embedded_fonts no))
